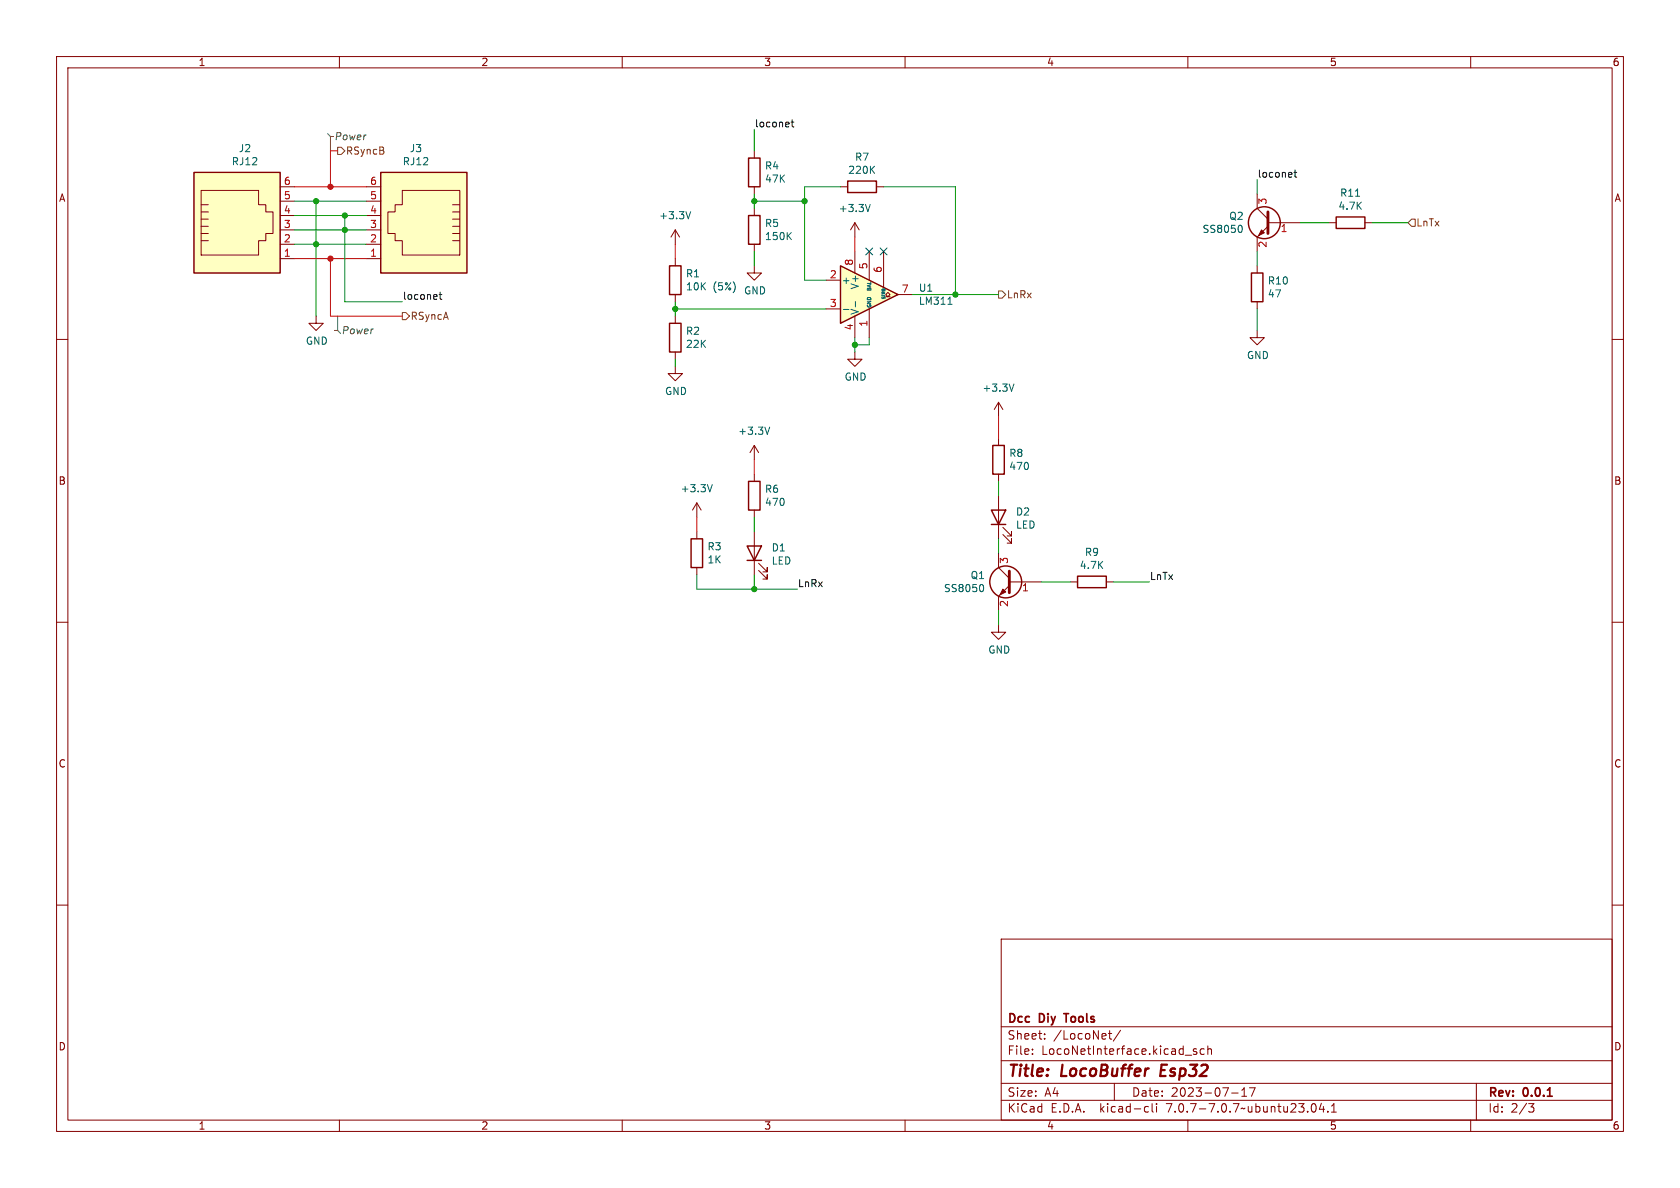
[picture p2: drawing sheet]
(kicad_sch (version 20230121) (generator eeschema)

 (paper "A4")

 (title_block
  (title "LocoBuffer Esp32")
  (date "2023-07-17")
  (rev "0.0.1")
  (company "Dcc Diy Tools"))

 (lib_symbols
  (symbol "Comparator:LM311" (pin_names (offset 0.127)) (in_bom yes) (on_board yes)
   (property "Reference" "U" (at 3.81 6.35 0) (effects (font (size 1.27 1.27)) (justify left)))
   (property "Value" "LM311" (at 3.81 3.81 0) (effects (font (size 1.27 1.27)) (justify left)))
   (property "Footprint" "" (at 0 0 0) (effects (font (size 1.27 1.27)) hide))
   (property "Datasheet" "https://www.st.com/resource/en/datasheet/lm311.pdf" (at 0 0 0) (effects (font (size 1.27 1.27)) hide))
   (symbol "LM311_0_1"
    (polyline (pts (xy 5.08 0) (xy -5.08 5.08) (xy -5.08 -5.08) (xy 5.08 0)) (stroke (width 0.254) (type default)) (fill (type background)))
    (polyline (pts (xy 3.683 -0.381) (xy 3.302 -0.381) (xy 3.683 0) (xy 3.302 0.381) (xy 2.921 0) (xy 3.302 -0.381) (xy 2.921 -0.381)) (stroke (width 0.127) (type default)) (fill (type none))))
   (symbol "LM311_1_1"
    (pin passive line (at 0 -7.62 90) (length 5.08) (name "GND" (effects (font (size 0.635 0.635)))) (number "1" (effects (font (size 1.27 1.27)))))
    (pin input line (at -7.62 2.54 0) (length 2.54) (name "+" (effects (font (size 1.27 1.27)))) (number "2" (effects (font (size 1.27 1.27)))))
    (pin input line (at -7.62 -2.54 0) (length 2.54) (name "-" (effects (font (size 1.27 1.27)))) (number "3" (effects (font (size 1.27 1.27)))))
    (pin power_in line (at -2.54 -7.62 90) (length 3.81) (name "V-" (effects (font (size 1.27 1.27)))) (number "4" (effects (font (size 1.27 1.27)))))
    (pin input line (at 0 7.62 270) (length 5.08) (name "BAL" (effects (font (size 0.635 0.635)))) (number "5" (effects (font (size 1.27 1.27)))))
    (pin input line (at 2.54 7.62 270) (length 6.35) (name "STRB" (effects (font (size 0.508 0.508)))) (number "6" (effects (font (size 1.27 1.27)))))
    (pin open_collector line (at 7.62 0 180) (length 2.54) (name "~" (effects (font (size 1.27 1.27)))) (number "7" (effects (font (size 1.27 1.27)))))
    (pin power_in line (at -2.54 7.62 270) (length 3.81) (name "V+" (effects (font (size 1.27 1.27)))) (number "8" (effects (font (size 1.27 1.27)))))))
  (symbol "Connector:RJ12" (pin_names (offset 1.016)) (in_bom yes) (on_board yes)
   (property "Reference" "J" (at -5.08 11.43 0) (effects (font (size 1.27 1.27)) (justify right)))
   (property "Value" "RJ12" (at 2.54 11.43 0) (effects (font (size 1.27 1.27)) (justify left)))
   (property "Footprint" "" (at 0 0.635 90) (effects (font (size 1.27 1.27)) hide))
   (property "Datasheet" "~" (at 0 0.635 90) (effects (font (size 1.27 1.27)) hide))
   (symbol "RJ12_0_1"
    (polyline (pts (xy -6.35 -1.905) (xy -5.08 -1.905) (xy -5.08 -1.905)) (stroke (width 0) (type default)) (fill (type none)))
    (polyline (pts (xy -6.35 -0.635) (xy -5.08 -0.635) (xy -5.08 -0.635)) (stroke (width 0) (type default)) (fill (type none)))
    (polyline (pts (xy -6.35 0.635) (xy -5.08 0.635) (xy -5.08 0.635)) (stroke (width 0) (type default)) (fill (type none)))
    (polyline (pts (xy -6.35 1.905) (xy -5.08 1.905) (xy -5.08 1.905)) (stroke (width 0) (type default)) (fill (type none)))
    (polyline (pts (xy -6.35 3.175) (xy -5.08 3.175) (xy -5.08 3.175)) (stroke (width 0) (type default)) (fill (type none)))
    (polyline (pts (xy -5.08 4.445) (xy -6.35 4.445) (xy -6.35 4.445)) (stroke (width 0) (type default)) (fill (type none)))
    (polyline (pts (xy -6.35 -4.445) (xy -6.35 6.985) (xy 3.81 6.985) (xy 3.81 4.445) (xy 5.08 4.445) (xy 5.08 3.175) (xy 6.35 3.175) (xy 6.35 -0.635) (xy 5.08 -0.635) (xy 5.08 -1.905) (xy 3.81 -1.905) (xy 3.81 -4.445) (xy -6.35 -4.445) (xy -6.35 -4.445)) (stroke (width 0) (type default)) (fill (type none)))
    (rectangle (start 7.62 10.16) (end -7.62 -7.62) (stroke (width 0.254) (type default)) (fill (type background))))
   (symbol "RJ12_1_1"
    (pin passive line (at 10.16 -5.08 180) (length 2.54) (name "~" (effects (font (size 1.27 1.27)))) (number "1" (effects (font (size 1.27 1.27)))))
    (pin passive line (at 10.16 -2.54 180) (length 2.54) (name "~" (effects (font (size 1.27 1.27)))) (number "2" (effects (font (size 1.27 1.27)))))
    (pin passive line (at 10.16 0 180) (length 2.54) (name "~" (effects (font (size 1.27 1.27)))) (number "3" (effects (font (size 1.27 1.27)))))
    (pin passive line (at 10.16 2.54 180) (length 2.54) (name "~" (effects (font (size 1.27 1.27)))) (number "4" (effects (font (size 1.27 1.27)))))
    (pin passive line (at 10.16 5.08 180) (length 2.54) (name "~" (effects (font (size 1.27 1.27)))) (number "5" (effects (font (size 1.27 1.27)))))
    (pin passive line (at 10.16 7.62 180) (length 2.54) (name "~" (effects (font (size 1.27 1.27)))) (number "6" (effects (font (size 1.27 1.27)))))))
  (symbol "Device:LED" (pin_numbers hide) (pin_names (offset 1.016) hide) (in_bom yes) (on_board yes)
   (property "Reference" "D" (at 0 2.54 0) (effects (font (size 1.27 1.27))))
   (property "Value" "LED" (at 0 -2.54 0) (effects (font (size 1.27 1.27))))
   (property "Footprint" "" (at 0 0 0) (effects (font (size 1.27 1.27)) hide))
   (property "Datasheet" "~" (at 0 0 0) (effects (font (size 1.27 1.27)) hide))
   (symbol "LED_0_1"
    (polyline (pts (xy -1.27 -1.27) (xy -1.27 1.27)) (stroke (width 0.254) (type default)) (fill (type none)))
    (polyline (pts (xy -1.27 0) (xy 1.27 0)) (stroke (width 0) (type default)) (fill (type none)))
    (polyline (pts (xy 1.27 -1.27) (xy 1.27 1.27) (xy -1.27 0) (xy 1.27 -1.27)) (stroke (width 0.254) (type default)) (fill (type none)))
    (polyline (pts (xy -3.048 -0.762) (xy -4.572 -2.286) (xy -3.81 -2.286) (xy -4.572 -2.286) (xy -4.572 -1.524)) (stroke (width 0) (type default)) (fill (type none)))
    (polyline (pts (xy -1.778 -0.762) (xy -3.302 -2.286) (xy -2.54 -2.286) (xy -3.302 -2.286) (xy -3.302 -1.524)) (stroke (width 0) (type default)) (fill (type none))))
   (symbol "LED_1_1"
    (pin passive line (at -3.81 0 0) (length 2.54) (name "K" (effects (font (size 1.27 1.27)))) (number "1" (effects (font (size 1.27 1.27)))))
    (pin passive line (at 3.81 0 180) (length 2.54) (name "A" (effects (font (size 1.27 1.27)))) (number "2" (effects (font (size 1.27 1.27)))))))
  (symbol "Device:Q_NPN_BEC" (pin_names (offset 0) hide) (in_bom yes) (on_board yes)
   (property "Reference" "Q" (at 5.08 1.27 0) (effects (font (size 1.27 1.27)) (justify left)))
   (property "Value" "Q_NPN_BEC" (at 5.08 -1.27 0) (effects (font (size 1.27 1.27)) (justify left)))
   (property "Footprint" "" (at 5.08 2.54 0) (effects (font (size 1.27 1.27)) hide))
   (property "Datasheet" "~" (at 0 0 0) (effects (font (size 1.27 1.27)) hide))
   (symbol "Q_NPN_BEC_0_1"
    (polyline (pts (xy 0.635 0.635) (xy 2.54 2.54)) (stroke (width 0) (type default)) (fill (type none)))
    (polyline (pts (xy 0.635 -0.635) (xy 2.54 -2.54) (xy 2.54 -2.54)) (stroke (width 0) (type default)) (fill (type none)))
    (polyline (pts (xy 0.635 1.905) (xy 0.635 -1.905) (xy 0.635 -1.905)) (stroke (width 0.508) (type default)) (fill (type none)))
    (polyline (pts (xy 1.27 -1.778) (xy 1.778 -1.27) (xy 2.286 -2.286) (xy 1.27 -1.778) (xy 1.27 -1.778)) (stroke (width 0) (type default)) (fill (type outline)))
    (circle (center 1.27 0) (radius 2.8194) (stroke (width 0.254) (type default)) (fill (type none))))
   (symbol "Q_NPN_BEC_1_1"
    (pin input line (at -5.08 0 0) (length 5.715) (name "B" (effects (font (size 1.27 1.27)))) (number "1" (effects (font (size 1.27 1.27)))))
    (pin passive line (at 2.54 -5.08 90) (length 2.54) (name "E" (effects (font (size 1.27 1.27)))) (number "2" (effects (font (size 1.27 1.27)))))
    (pin passive line (at 2.54 5.08 270) (length 2.54) (name "C" (effects (font (size 1.27 1.27)))) (number "3" (effects (font (size 1.27 1.27)))))))
  (symbol "Device:R" (pin_numbers hide) (pin_names (offset 0)) (in_bom yes) (on_board yes)
   (property "Reference" "R" (at 2.032 0 90) (effects (font (size 1.27 1.27))))
   (property "Value" "R" (at 0 0 90) (effects (font (size 1.27 1.27))))
   (property "Footprint" "" (at -1.778 0 90) (effects (font (size 1.27 1.27)) hide))
   (property "Datasheet" "~" (at 0 0 0) (effects (font (size 1.27 1.27)) hide))
   (symbol "R_0_1"
    (rectangle (start -1.016 -2.54) (end 1.016 2.54) (stroke (width 0.254) (type default)) (fill (type none))))
   (symbol "R_1_1"
    (pin passive line (at 0 3.81 270) (length 1.27) (name "~" (effects (font (size 1.27 1.27)))) (number "1" (effects (font (size 1.27 1.27)))))
    (pin passive line (at 0 -3.81 90) (length 1.27) (name "~" (effects (font (size 1.27 1.27)))) (number "2" (effects (font (size 1.27 1.27)))))))
  (symbol "power:+3.3V" (power) (pin_names (offset 0)) (in_bom yes) (on_board yes)
   (property "Reference" "#PWR" (at 0 -3.81 0) (effects (font (size 1.27 1.27)) hide))
   (property "Value" "+3.3V" (at 0 3.556 0) (effects (font (size 1.27 1.27))))
   (property "Footprint" "" (at 0 0 0) (effects (font (size 1.27 1.27)) hide))
   (property "Datasheet" "" (at 0 0 0) (effects (font (size 1.27 1.27)) hide))
   (symbol "+3.3V_0_1"
    (polyline (pts (xy -0.762 1.27) (xy 0 2.54)) (stroke (width 0) (type default)) (fill (type none)))
    (polyline (pts (xy 0 0) (xy 0 2.54)) (stroke (width 0) (type default)) (fill (type none)))
    (polyline (pts (xy 0 2.54) (xy 0.762 1.27)) (stroke (width 0) (type default)) (fill (type none))))
   (symbol "+3.3V_1_1"
    (pin power_in line (at 0 0 90) (length 0) hide (name "+3.3V" (effects (font (size 1.27 1.27)))) (number "1" (effects (font (size 1.27 1.27)))))))
  (symbol "power:GND" (power) (pin_names (offset 0)) (in_bom yes) (on_board yes)
   (property "Reference" "#PWR" (at 0 -6.35 0) (effects (font (size 1.27 1.27)) hide))
   (property "Value" "GND" (at 0 -3.81 0) (effects (font (size 1.27 1.27))))
   (property "Footprint" "" (at 0 0 0) (effects (font (size 1.27 1.27)) hide))
   (property "Datasheet" "" (at 0 0 0) (effects (font (size 1.27 1.27)) hide))
   (symbol "GND_0_1"
    (polyline (pts (xy 0 0) (xy 0 -1.27) (xy 1.27 -1.27) (xy 0 -2.54) (xy -1.27 -1.27) (xy 0 -1.27)) (stroke (width 0) (type default)) (fill (type none))))
   (symbol "GND_1_1"
    (pin power_in line (at 0 0 270) (length 0) hide (name "GND" (effects (font (size 1.27 1.27)))) (number "1" (effects (font (size 1.27 1.27))))))))

 (junction (at 168.91 52.07) (diameter 0) (color 0 0 0 0))
 (junction (at 60.96 40.64) (diameter 0) (color 0 0 0 0))
 (junction (at 60.96 38.1) (diameter 0) (color 0 0 0 0))
 (junction (at 151.13 60.96) (diameter 0) (color 0 0 0 0))
 (junction (at 55.88 43.18) (diameter 0) (color 0 0 0 0))
 (junction (at 133.35 104.14) (diameter 0) (color 0 0 0 0))
 (junction (at 142.24 35.56) (diameter 0) (color 0 0 0 0))
 (junction (at 133.35 35.56) (diameter 0) (color 0 0 0 0))
 (junction (at 119.38 54.61) (diameter 0) (color 0 0 0 0))
 (junction (at 58.42 45.72) (diameter 0) (color 0 0 0 0))
 (junction (at 55.88 35.56) (diameter 0) (color 0 0 0 0))
 (junction (at 58.42 33.02) (diameter 0) (color 0 0 0 0))

 (no_connect (at 156.21 44.45))
 (no_connect (at 153.67 44.45))

 (wire (pts (xy 133.35 101.6) (xy 133.35 104.14)) (stroke (width 0) (type default)))
 (wire (pts (xy 133.35 34.29) (xy 133.35 35.56)) (stroke (width 0) (type default)))
 (wire (pts (xy 176.53 107.95) (xy 176.53 110.49)) (stroke (width 0) (type default)))
 (wire (pts (xy 58.42 26.67) (xy 58.42 33.02)) (stroke (width 0) (type default)))
 (wire (pts (xy 176.53 85.09) (xy 176.53 87.63)) (stroke (width 0) (type default)))
 (wire (pts (xy 133.35 35.56) (xy 133.35 36.83)) (stroke (width 0) (type default)))
 (wire (pts (xy 58.42 45.72) (xy 64.77 45.72)) (stroke (width 0) (type default)))
 (wire (pts (xy 52.07 33.02) (xy 58.42 33.02)) (stroke (width 0) (type default)))
 (wire (pts (xy 168.91 52.07) (xy 168.91 33.02)) (stroke (width 0) (type default)))
 (wire (pts (xy 60.96 38.1) (xy 64.77 38.1)) (stroke (width 0) (type default)))
 (wire (pts (xy 146.05 54.61) (xy 119.38 54.61)) (stroke (width 0) (type default)))
 (wire (pts (xy 52.07 38.1) (xy 60.96 38.1)) (stroke (width 0) (type default)))
 (wire (pts (xy 52.07 35.56) (xy 55.88 35.56)) (stroke (width 0) (type default)))
 (wire (pts (xy 52.07 43.18) (xy 55.88 43.18)) (stroke (width 0) (type default)))
 (wire (pts (xy 119.38 54.61) (xy 119.38 53.34)) (stroke (width 0) (type default)))
 (wire (pts (xy 222.25 31.75) (xy 222.25 34.29)) (stroke (width 0) (type default)))
 (wire (pts (xy 153.67 59.69) (xy 153.67 60.96)) (stroke (width 0) (type default)))
 (wire (pts (xy 242.57 39.37) (xy 248.92 39.37)) (stroke (width 0) (type default)))
 (wire (pts (xy 133.35 81.28) (xy 133.35 83.82)) (stroke (width 0) (type default)))
 (wire (pts (xy 58.42 26.67) (xy 59.69 26.67)) (stroke (width 0) (type default)))
 (wire (pts (xy 123.19 104.14) (xy 133.35 104.14)) (stroke (width 0) (type default)))
 (wire (pts (xy 58.42 55.88) (xy 58.42 45.72)) (stroke (width 0) (type default)))
 (wire (pts (xy 55.88 43.18) (xy 64.77 43.18)) (stroke (width 0) (type default)))
 (wire (pts (xy 161.29 52.07) (xy 168.91 52.07)) (stroke (width 0) (type default)))
 (wire (pts (xy 119.38 64.77) (xy 119.38 63.5)) (stroke (width 0) (type default)))
 (wire (pts (xy 60.96 53.34) (xy 71.12 53.34)) (stroke (width 0) (type default)))
 (wire (pts (xy 133.35 46.99) (xy 133.35 44.45)) (stroke (width 0) (type default)))
 (wire (pts (xy 60.96 40.64) (xy 60.96 53.34)) (stroke (width 0) (type default)))
 (wire (pts (xy 176.53 95.25) (xy 176.53 97.79)) (stroke (width 0) (type default)))
 (wire (pts (xy 151.13 60.96) (xy 151.13 62.23)) (stroke (width 0) (type default)))
 (wire (pts (xy 176.53 73.66) (xy 176.53 77.47)) (stroke (width 0) (type default)))
 (wire (pts (xy 55.88 35.56) (xy 55.88 43.18)) (stroke (width 0) (type default)))
 (wire (pts (xy 168.91 33.02) (xy 156.21 33.02)) (stroke (width 0) (type default)))
 (wire (pts (xy 222.25 44.45) (xy 222.25 46.99)) (stroke (width 0) (type default)))
 (wire (pts (xy 151.13 41.91) (xy 151.13 44.45)) (stroke (width 0) (type default)))
 (wire (pts (xy 153.67 60.96) (xy 151.13 60.96)) (stroke (width 0) (type default)))
 (wire (pts (xy 142.24 33.02) (xy 142.24 35.56)) (stroke (width 0) (type default)))
 (wire (pts (xy 123.19 91.44) (xy 123.19 93.98)) (stroke (width 0) (type default)))
 (wire (pts (xy 60.96 38.1) (xy 60.96 40.64)) (stroke (width 0) (type default)))
 (wire (pts (xy 184.15 102.87) (xy 189.23 102.87)) (stroke (width 0) (type default)))
 (wire (pts (xy 176.53 52.07) (xy 168.91 52.07)) (stroke (width 0) (type default)))
 (wire (pts (xy 71.12 55.88) (xy 58.42 55.88)) (stroke (width 0) (type default)))
 (wire (pts (xy 60.96 40.64) (xy 64.77 40.64)) (stroke (width 0) (type default)))
 (wire (pts (xy 222.25 54.61) (xy 222.25 58.42)) (stroke (width 0) (type default)))
 (wire (pts (xy 123.19 101.6) (xy 123.19 104.14)) (stroke (width 0) (type default)))
 (wire (pts (xy 55.88 35.56) (xy 64.77 35.56)) (stroke (width 0) (type default)))
 (wire (pts (xy 229.87 39.37) (xy 234.95 39.37)) (stroke (width 0) (type default)))
 (wire (pts (xy 119.38 45.72) (xy 119.38 43.18)) (stroke (width 0) (type default)))
 (wire (pts (xy 58.42 33.02) (xy 64.77 33.02)) (stroke (width 0) (type default)))
 (wire (pts (xy 55.88 43.18) (xy 55.88 55.88)) (stroke (width 0) (type default)))
 (wire (pts (xy 52.07 40.64) (xy 60.96 40.64)) (stroke (width 0) (type default)))
 (wire (pts (xy 151.13 59.69) (xy 151.13 60.96)) (stroke (width 0) (type default)))
 (wire (pts (xy 196.85 102.87) (xy 203.2 102.87)) (stroke (width 0) (type default)))
 (wire (pts (xy 142.24 49.53) (xy 146.05 49.53)) (stroke (width 0) (type default)))
 (wire (pts (xy 133.35 35.56) (xy 142.24 35.56)) (stroke (width 0) (type default)))
 (wire (pts (xy 133.35 22.86) (xy 133.35 26.67)) (stroke (width 0) (type default)))
 (wire (pts (xy 52.07 45.72) (xy 58.42 45.72)) (stroke (width 0) (type default)))
 (wire (pts (xy 148.59 33.02) (xy 142.24 33.02)) (stroke (width 0) (type default)))
 (wire (pts (xy 133.35 104.14) (xy 140.97 104.14)) (stroke (width 0) (type default)))
 (wire (pts (xy 133.35 91.44) (xy 133.35 93.98)) (stroke (width 0) (type default)))
 (wire (pts (xy 142.24 35.56) (xy 142.24 49.53)) (stroke (width 0) (type default)))
 (wire (pts (xy 119.38 55.88) (xy 119.38 54.61)) (stroke (width 0) (type default)))

 (label "loconet" (at 71.12 53.34 0) (fields_autoplaced) (effects (font (size 1.27 1.27)) (justify left bottom)))
 (label "LnRx" (at 140.97 104.14 0) (fields_autoplaced) (effects (font (size 1.27 1.27)) (justify left bottom)))
 (label "loconet" (at 133.35 22.86 0) (fields_autoplaced) (effects (font (size 1.27 1.27)) (justify left bottom)))
 (label "LnTx" (at 203.2 102.87 0) (fields_autoplaced) (effects (font (size 1.27 1.27)) (justify left bottom)))
 (label "loconet" (at 222.25 31.75 0) (fields_autoplaced) (effects (font (size 1.27 1.27)) (justify left bottom)))

 (hierarchical_label "RSyncA" (shape output) (at 71.12 55.88 0) (fields_autoplaced) (effects (font (size 1.27 1.27)) (justify left)))
 (hierarchical_label "RSyncB" (shape output) (at 59.69 26.67 0) (fields_autoplaced) (effects (font (size 1.27 1.27)) (justify left)))
 (hierarchical_label "LnTx" (shape input) (at 248.92 39.37 0) (fields_autoplaced) (effects (font (size 1.27 1.27)) (justify left)))
 (hierarchical_label "LnRx" (shape output) (at 176.53 52.07 0) (fields_autoplaced) (effects (font (size 1.27 1.27)) (justify left)))

 (netclass_flag "" (length 2.54) (shape round) (at 59.69 55.88 180) (fields_autoplaced) (effects (font (size 1.27 1.27)) (justify right bottom))
  (property "Netclass" "Power" (at 60.2996 58.42 0) (effects (font (size 1.27 1.27) italic) (justify left))))
 (netclass_flag "" (length 2.54) (shape round) (at 58.42 26.67 0) (fields_autoplaced) (effects (font (size 1.27 1.27)) (justify left bottom))
  (property "Netclass" "Power" (at 59.0296 24.13 0) (effects (font (size 1.27 1.27) italic) (justify left))))

 (symbol (lib_id "Connector:RJ12") (at 41.91 40.64 0) (unit 1) (in_bom yes) (on_board yes) (dnp no)
  (property "Reference" "J2" (at 43.307 26.2382 0) (effects (font (size 1.27 1.27))))
  (property "Value" "RJ12" (at 43.307 28.5496 0) (effects (font (size 1.27 1.27))))
  (property "Footprint" "LocoNetInterface:AMPHENOL_RJE0166001" (at 41.91 40.005 90) (effects (font (size 1.27 1.27)) hide))
  (property "Datasheet" "~" (at 41.91 40.005 90) (effects (font (size 1.27 1.27)) hide)) (pin "1") (pin "2") (pin "3") (pin "4") (pin "5") (pin "6"))

 (symbol (lib_id "Connector:RJ12") (at 74.93 40.64 0) (mirror y) (unit 1) (in_bom yes) (on_board yes) (dnp no)
  (property "Reference" "J3" (at 73.533 26.2382 0) (effects (font (size 1.27 1.27))))
  (property "Value" "RJ12" (at 73.533 28.5496 0) (effects (font (size 1.27 1.27))))
  (property "Footprint" "LocoNetInterface:AMPHENOL_RJE0166001" (at 74.93 40.005 90) (effects (font (size 1.27 1.27)) hide))
  (property "Datasheet" "~" (at 74.93 40.005 90) (effects (font (size 1.27 1.27)) hide)) (pin "1") (pin "2") (pin "3") (pin "4") (pin "5") (pin "6"))

 (symbol (lib_id "power:GND") (at 55.88 55.88 0) (unit 1) (in_bom yes) (on_board yes) (dnp no)
  (property "Reference" "#PWR03" (at 55.88 62.23 0) (effects (font (size 1.27 1.27)) hide))
  (property "Value" "GND" (at 56.007 60.2742 0) (effects (font (size 1.27 1.27))))
  (property "Footprint" "" (at 55.88 55.88 0) (effects (font (size 1.27 1.27)) hide))
  (property "Datasheet" "" (at 55.88 55.88 0) (effects (font (size 1.27 1.27)) hide)) (pin "1"))

 (symbol (lib_id "Comparator:LM311") (at 153.67 52.07 0) (unit 1) (in_bom yes) (on_board yes) (dnp no)
  (property "Reference" "U1" (at 162.3314 50.9016 0) (effects (font (size 1.27 1.27)) (justify left)))
  (property "Value" "LM311" (at 162.3314 53.213 0) (effects (font (size 1.27 1.27)) (justify left)))
  (property "Footprint" "Package_SO:SOIC-8_3.9x4.9mm_P1.27mm" (at 153.67 52.07 0) (effects (font (size 1.27 1.27)) hide))
  (property "Datasheet" "http://www.ti.com/lit/ds/symlink/lm311.pdf" (at 153.67 52.07 0) (effects (font (size 1.27 1.27)) hide))
  (property "LCSC" "C12597" (at 153.67 52.07 0) (effects (font (size 1.27 1.27)) hide)) (pin "1") (pin "2") (pin "3") (pin "4") (pin "5") (pin "6") (pin "7") (pin "8"))

 (symbol (lib_id "power:GND") (at 151.13 62.23 0) (unit 1) (in_bom yes) (on_board yes) (dnp no)
  (property "Reference" "#PWR010" (at 151.13 68.58 0) (effects (font (size 1.27 1.27)) hide))
  (property "Value" "GND" (at 151.257 66.6242 0) (effects (font (size 1.27 1.27))))
  (property "Footprint" "" (at 151.13 62.23 0) (effects (font (size 1.27 1.27)) hide))
  (property "Datasheet" "" (at 151.13 62.23 0) (effects (font (size 1.27 1.27)) hide)) (pin "1"))

 (symbol (lib_id "Device:R") (at 133.35 30.48 0) (unit 1) (in_bom yes) (on_board yes) (dnp no)
  (property "Reference" "R4" (at 135.128 29.3116 0) (effects (font (size 1.27 1.27)) (justify left)))
  (property "Value" "47K" (at 135.128 31.623 0) (effects (font (size 1.27 1.27)) (justify left)))
  (property "Footprint" "Resistor_SMD:R_0805_2012Metric" (at 131.572 30.48 90) (effects (font (size 1.27 1.27)) hide))
  (property "Datasheet" "~" (at 133.35 30.48 0) (effects (font (size 1.27 1.27)) hide))
  (property "LCSC" "C17713" (at 133.35 30.48 0) (effects (font (size 1.27 1.27)) hide)) (pin "1") (pin "2"))

 (symbol (lib_id "Device:R") (at 133.35 40.64 0) (unit 1) (in_bom yes) (on_board yes) (dnp no)
  (property "Reference" "R5" (at 135.128 39.4716 0) (effects (font (size 1.27 1.27)) (justify left)))
  (property "Value" "150K" (at 135.128 41.783 0) (effects (font (size 1.27 1.27)) (justify left)))
  (property "Footprint" "Resistor_SMD:R_0805_2012Metric" (at 131.572 40.64 90) (effects (font (size 1.27 1.27)) hide))
  (property "Datasheet" "~" (at 133.35 40.64 0) (effects (font (size 1.27 1.27)) hide))
  (property "LCSC" "C17470" (at 133.35 40.64 0) (effects (font (size 1.27 1.27)) hide)) (pin "1") (pin "2"))

 (symbol (lib_id "Device:R") (at 152.4 33.02 270) (unit 1) (in_bom yes) (on_board yes) (dnp no)
  (property "Reference" "R7" (at 152.4 27.7622 90) (effects (font (size 1.27 1.27))))
  (property "Value" "220K" (at 152.4 30.0736 90) (effects (font (size 1.27 1.27))))
  (property "Footprint" "Resistor_SMD:R_0805_2012Metric" (at 152.4 31.242 90) (effects (font (size 1.27 1.27)) hide))
  (property "Datasheet" "~" (at 152.4 33.02 0) (effects (font (size 1.27 1.27)) hide))
  (property "LCSC" "C17556" (at 152.4 33.02 0) (effects (font (size 1.27 1.27)) hide)) (pin "1") (pin "2"))

 (symbol (lib_id "power:GND") (at 133.35 46.99 0) (unit 1) (in_bom yes) (on_board yes) (dnp no)
  (property "Reference" "#PWR07" (at 133.35 53.34 0) (effects (font (size 1.27 1.27)) hide))
  (property "Value" "GND" (at 133.477 51.3842 0) (effects (font (size 1.27 1.27))))
  (property "Footprint" "" (at 133.35 46.99 0) (effects (font (size 1.27 1.27)) hide))
  (property "Datasheet" "" (at 133.35 46.99 0) (effects (font (size 1.27 1.27)) hide)) (pin "1"))

 (symbol (lib_id "power:GND") (at 119.38 64.77 0) (unit 1) (in_bom yes) (on_board yes) (dnp no)
  (property "Reference" "#PWR05" (at 119.38 71.12 0) (effects (font (size 1.27 1.27)) hide))
  (property "Value" "GND" (at 119.507 69.1642 0) (effects (font (size 1.27 1.27))))
  (property "Footprint" "" (at 119.38 64.77 0) (effects (font (size 1.27 1.27)) hide))
  (property "Datasheet" "" (at 119.38 64.77 0) (effects (font (size 1.27 1.27)) hide)) (pin "1"))

 (symbol (lib_id "Device:R") (at 119.38 49.53 0) (unit 1) (in_bom yes) (on_board yes) (dnp no)
  (property "Reference" "R1" (at 121.158 48.3616 0) (effects (font (size 1.27 1.27)) (justify left)))
  (property "Value" "10K (5%)" (at 121.158 50.673 0) (effects (font (size 1.27 1.27)) (justify left)))
  (property "Footprint" "Resistor_SMD:R_0805_2012Metric" (at 117.602 49.53 90) (effects (font (size 1.27 1.27)) hide))
  (property "Datasheet" "~" (at 119.38 49.53 0) (effects (font (size 1.27 1.27)) hide))
  (property "LCSC" "C17414" (at 119.38 49.53 0) (effects (font (size 1.27 1.27)) hide)) (pin "1") (pin "2"))

 (symbol (lib_id "Device:R") (at 119.38 59.69 0) (unit 1) (in_bom yes) (on_board yes) (dnp no)
  (property "Reference" "R2" (at 121.158 58.5216 0) (effects (font (size 1.27 1.27)) (justify left)))
  (property "Value" "22K" (at 121.158 60.833 0) (effects (font (size 1.27 1.27)) (justify left)))
  (property "Footprint" "Resistor_SMD:R_0805_2012Metric" (at 117.602 59.69 90) (effects (font (size 1.27 1.27)) hide))
  (property "Datasheet" "~" (at 119.38 59.69 0) (effects (font (size 1.27 1.27)) hide))
  (property "LCSC" "C17560" (at 119.38 59.69 0) (effects (font (size 1.27 1.27)) hide)) (pin "1") (pin "2"))

 (symbol (lib_id "power:GND") (at 222.25 58.42 0) (unit 1) (in_bom yes) (on_board yes) (dnp no)
  (property "Reference" "#PWR013" (at 222.25 64.77 0) (effects (font (size 1.27 1.27)) hide))
  (property "Value" "GND" (at 222.377 62.8142 0) (effects (font (size 1.27 1.27))))
  (property "Footprint" "" (at 222.25 58.42 0) (effects (font (size 1.27 1.27)) hide))
  (property "Datasheet" "" (at 222.25 58.42 0) (effects (font (size 1.27 1.27)) hide)) (pin "1"))

 (symbol (lib_id "Device:R") (at 238.76 39.37 270) (unit 1) (in_bom yes) (on_board yes) (dnp no)
  (property "Reference" "R11" (at 238.76 34.1122 90) (effects (font (size 1.27 1.27))))
  (property "Value" "4.7K" (at 238.76 36.4236 90) (effects (font (size 1.27 1.27))))
  (property "Footprint" "Resistor_SMD:R_0805_2012Metric" (at 238.76 37.592 90) (effects (font (size 1.27 1.27)) hide))
  (property "Datasheet" "~" (at 238.76 39.37 0) (effects (font (size 1.27 1.27)) hide))
  (property "LCSC" "C229219" (at 238.76 39.37 0) (effects (font (size 1.27 1.27)) hide)) (pin "1") (pin "2"))

 (symbol (lib_id "Device:R") (at 222.25 50.8 180) (unit 1) (in_bom yes) (on_board yes) (dnp no)
  (property "Reference" "R10" (at 224.028 49.6316 0) (effects (font (size 1.27 1.27)) (justify right)))
  (property "Value" "47" (at 224.028 51.943 0) (effects (font (size 1.27 1.27)) (justify right)))
  (property "Footprint" "Resistor_SMD:R_0805_2012Metric" (at 224.028 50.8 90) (effects (font (size 1.27 1.27)) hide))
  (property "Datasheet" "~" (at 222.25 50.8 0) (effects (font (size 1.27 1.27)) hide))
  (property "LCSC" "C17714" (at 222.25 50.8 0) (effects (font (size 1.27 1.27)) hide)) (pin "1") (pin "2"))

 (symbol (lib_id "Device:R") (at 123.19 97.79 180) (unit 1) (in_bom yes) (on_board yes) (dnp no)
  (property "Reference" "R3" (at 124.968 96.6216 0) (effects (font (size 1.27 1.27)) (justify right)))
  (property "Value" "1K" (at 124.968 98.933 0) (effects (font (size 1.27 1.27)) (justify right)))
  (property "Footprint" "Resistor_SMD:R_0805_2012Metric" (at 124.968 97.79 90) (effects (font (size 1.27 1.27)) hide))
  (property "Datasheet" "~" (at 123.19 97.79 0) (effects (font (size 1.27 1.27)) hide))
  (property "LCSC" "C17513" (at 123.19 97.79 0) (effects (font (size 1.27 1.27)) hide)) (pin "1") (pin "2"))

 (symbol (lib_id "Device:R") (at 133.35 87.63 180) (unit 1) (in_bom yes) (on_board yes) (dnp no)
  (property "Reference" "R6" (at 135.128 86.4616 0) (effects (font (size 1.27 1.27)) (justify right)))
  (property "Value" "470" (at 135.128 88.773 0) (effects (font (size 1.27 1.27)) (justify right)))
  (property "Footprint" "Resistor_SMD:R_0805_2012Metric" (at 135.128 87.63 90) (effects (font (size 1.27 1.27)) hide))
  (property "Datasheet" "~" (at 133.35 87.63 0) (effects (font (size 1.27 1.27)) hide))
  (property "LCSC" "C17710" (at 133.35 87.63 0) (effects (font (size 1.27 1.27)) hide)) (pin "1") (pin "2"))

 (symbol (lib_id "Device:LED") (at 133.35 97.79 90) (unit 1) (in_bom yes) (on_board yes) (dnp no)
  (property "Reference" "D1" (at 136.3218 96.8248 90) (effects (font (size 1.27 1.27)) (justify right)))
  (property "Value" "LED" (at 136.3218 99.1362 90) (effects (font (size 1.27 1.27)) (justify right)))
  (property "Footprint" "LED_SMD:LED_0805_2012Metric" (at 133.35 97.79 0) (effects (font (size 1.27 1.27)) hide))
  (property "Datasheet" "~" (at 133.35 97.79 0) (effects (font (size 1.27 1.27)) hide))
  (property "LCSC" "C2296" (at 133.35 97.79 90) (effects (font (size 1.27 1.27)) hide)) (pin "1") (pin "2"))

 (symbol (lib_id "Device:R") (at 193.04 102.87 270) (unit 1) (in_bom yes) (on_board yes) (dnp no)
  (property "Reference" "R9" (at 193.04 97.6122 90) (effects (font (size 1.27 1.27))))
  (property "Value" "4.7K" (at 193.04 99.9236 90) (effects (font (size 1.27 1.27))))
  (property "Footprint" "Resistor_SMD:R_0805_2012Metric" (at 193.04 101.092 90) (effects (font (size 1.27 1.27)) hide))
  (property "Datasheet" "~" (at 193.04 102.87 0) (effects (font (size 1.27 1.27)) hide))
  (property "LCSC" "C229219" (at 193.04 102.87 0) (effects (font (size 1.27 1.27)) hide)) (pin "1") (pin "2"))

 (symbol (lib_id "power:GND") (at 176.53 110.49 0) (unit 1) (in_bom yes) (on_board yes) (dnp no)
  (property "Reference" "#PWR012" (at 176.53 116.84 0) (effects (font (size 1.27 1.27)) hide))
  (property "Value" "GND" (at 176.657 114.8842 0) (effects (font (size 1.27 1.27))))
  (property "Footprint" "" (at 176.53 110.49 0) (effects (font (size 1.27 1.27)) hide))
  (property "Datasheet" "" (at 176.53 110.49 0) (effects (font (size 1.27 1.27)) hide)) (pin "1"))

 (symbol (lib_id "Device:R") (at 176.53 81.28 180) (unit 1) (in_bom yes) (on_board yes) (dnp no)
  (property "Reference" "R8" (at 178.308 80.1116 0) (effects (font (size 1.27 1.27)) (justify right)))
  (property "Value" "470" (at 178.308 82.423 0) (effects (font (size 1.27 1.27)) (justify right)))
  (property "Footprint" "Resistor_SMD:R_0805_2012Metric" (at 178.308 81.28 90) (effects (font (size 1.27 1.27)) hide))
  (property "Datasheet" "~" (at 176.53 81.28 0) (effects (font (size 1.27 1.27)) hide))
  (property "LCSC" "C17710" (at 176.53 81.28 0) (effects (font (size 1.27 1.27)) hide)) (pin "1") (pin "2"))

 (symbol (lib_id "Device:LED") (at 176.53 91.44 90) (unit 1) (in_bom yes) (on_board yes) (dnp no)
  (property "Reference" "D2" (at 179.5018 90.4748 90) (effects (font (size 1.27 1.27)) (justify right)))
  (property "Value" "LED" (at 179.5018 92.7862 90) (effects (font (size 1.27 1.27)) (justify right)))
  (property "Footprint" "LED_SMD:LED_0805_2012Metric" (at 176.53 91.44 0) (effects (font (size 1.27 1.27)) hide))
  (property "Datasheet" "~" (at 176.53 91.44 0) (effects (font (size 1.27 1.27)) hide))
  (property "LCSC" "C2296" (at 176.53 91.44 0) (effects (font (size 1.27 1.27)) hide)) (pin "1") (pin "2"))

 (symbol (lib_id "Device:Q_NPN_BEC") (at 179.07 102.87 0) (mirror y) (unit 1) (in_bom yes) (on_board yes) (dnp no)
  (property "Reference" "Q1" (at 174.244 101.7016 0) (effects (font (size 1.27 1.27)) (justify left)))
  (property "Value" "SS8050" (at 174.244 104.013 0) (effects (font (size 1.27 1.27)) (justify left)))
  (property "Footprint" "Package_TO_SOT_SMD:SOT-23" (at 173.99 100.33 0) (effects (font (size 1.27 1.27)) hide))
  (property "Datasheet" "~" (at 179.07 102.87 0) (effects (font (size 1.27 1.27)) hide))
  (property "LCSC" "C2150" (at 179.07 102.87 0) (effects (font (size 1.27 1.27)) hide)) (pin "1") (pin "2") (pin "3"))

 (symbol (lib_id "Device:Q_NPN_BEC") (at 224.79 39.37 0) (mirror y) (unit 1) (in_bom yes) (on_board yes) (dnp no)
  (property "Reference" "Q2" (at 219.964 38.2016 0) (effects (font (size 1.27 1.27)) (justify left)))
  (property "Value" "SS8050" (at 219.964 40.513 0) (effects (font (size 1.27 1.27)) (justify left)))
  (property "Footprint" "Package_TO_SOT_SMD:SOT-23" (at 219.71 36.83 0) (effects (font (size 1.27 1.27)) hide))
  (property "Datasheet" "~" (at 224.79 39.37 0) (effects (font (size 1.27 1.27)) hide))
  (property "LCSC" "C2150" (at 224.79 39.37 0) (effects (font (size 1.27 1.27)) hide)) (pin "1") (pin "2") (pin "3"))

 (symbol (lib_id "power:+3.3V") (at 133.35 81.28 0) (unit 1) (in_bom yes) (on_board yes) (dnp no) (fields_autoplaced)
  (property "Reference" "#PWR033" (at 133.35 85.09 0) (effects (font (size 1.27 1.27)) hide))
  (property "Value" "+3.3V" (at 133.35 76.2 0) (effects (font (size 1.27 1.27))))
  (property "Footprint" "" (at 133.35 81.28 0) (effects (font (size 1.27 1.27)) hide))
  (property "Datasheet" "" (at 133.35 81.28 0) (effects (font (size 1.27 1.27)) hide)) (pin "1"))

 (symbol (lib_id "power:+3.3V") (at 151.13 41.91 0) (unit 1) (in_bom yes) (on_board yes) (dnp no) (fields_autoplaced)
  (property "Reference" "#PWR032" (at 151.13 45.72 0) (effects (font (size 1.27 1.27)) hide))
  (property "Value" "+3.3V" (at 151.13 36.83 0) (effects (font (size 1.27 1.27))))
  (property "Footprint" "" (at 151.13 41.91 0) (effects (font (size 1.27 1.27)) hide))
  (property "Datasheet" "" (at 151.13 41.91 0) (effects (font (size 1.27 1.27)) hide)) (pin "1"))

 (symbol (lib_id "power:+3.3V") (at 119.38 43.18 0) (unit 1) (in_bom yes) (on_board yes) (dnp no) (fields_autoplaced)
  (property "Reference" "#PWR08" (at 119.38 46.99 0) (effects (font (size 1.27 1.27)) hide))
  (property "Value" "+3.3V" (at 119.38 38.1 0) (effects (font (size 1.27 1.27))))
  (property "Footprint" "" (at 119.38 43.18 0) (effects (font (size 1.27 1.27)) hide))
  (property "Datasheet" "" (at 119.38 43.18 0) (effects (font (size 1.27 1.27)) hide)) (pin "1"))

 (symbol (lib_id "power:+3.3V") (at 123.19 91.44 0) (unit 1) (in_bom yes) (on_board yes) (dnp no) (fields_autoplaced)
  (property "Reference" "#PWR06" (at 123.19 95.25 0) (effects (font (size 1.27 1.27)) hide))
  (property "Value" "+3.3V" (at 123.19 86.36 0) (effects (font (size 1.27 1.27))))
  (property "Footprint" "" (at 123.19 91.44 0) (effects (font (size 1.27 1.27)) hide))
  (property "Datasheet" "" (at 123.19 91.44 0) (effects (font (size 1.27 1.27)) hide)) (pin "1"))

 (symbol (lib_id "power:+3.3V") (at 176.53 73.66 0) (unit 1) (in_bom yes) (on_board yes) (dnp no) (fields_autoplaced)
  (property "Reference" "#PWR034" (at 176.53 77.47 0) (effects (font (size 1.27 1.27)) hide))
  (property "Value" "+3.3V" (at 176.53 68.58 0) (effects (font (size 1.27 1.27))))
  (property "Footprint" "" (at 176.53 73.66 0) (effects (font (size 1.27 1.27)) hide))
  (property "Datasheet" "" (at 176.53 73.66 0) (effects (font (size 1.27 1.27)) hide)) (pin "1")))
